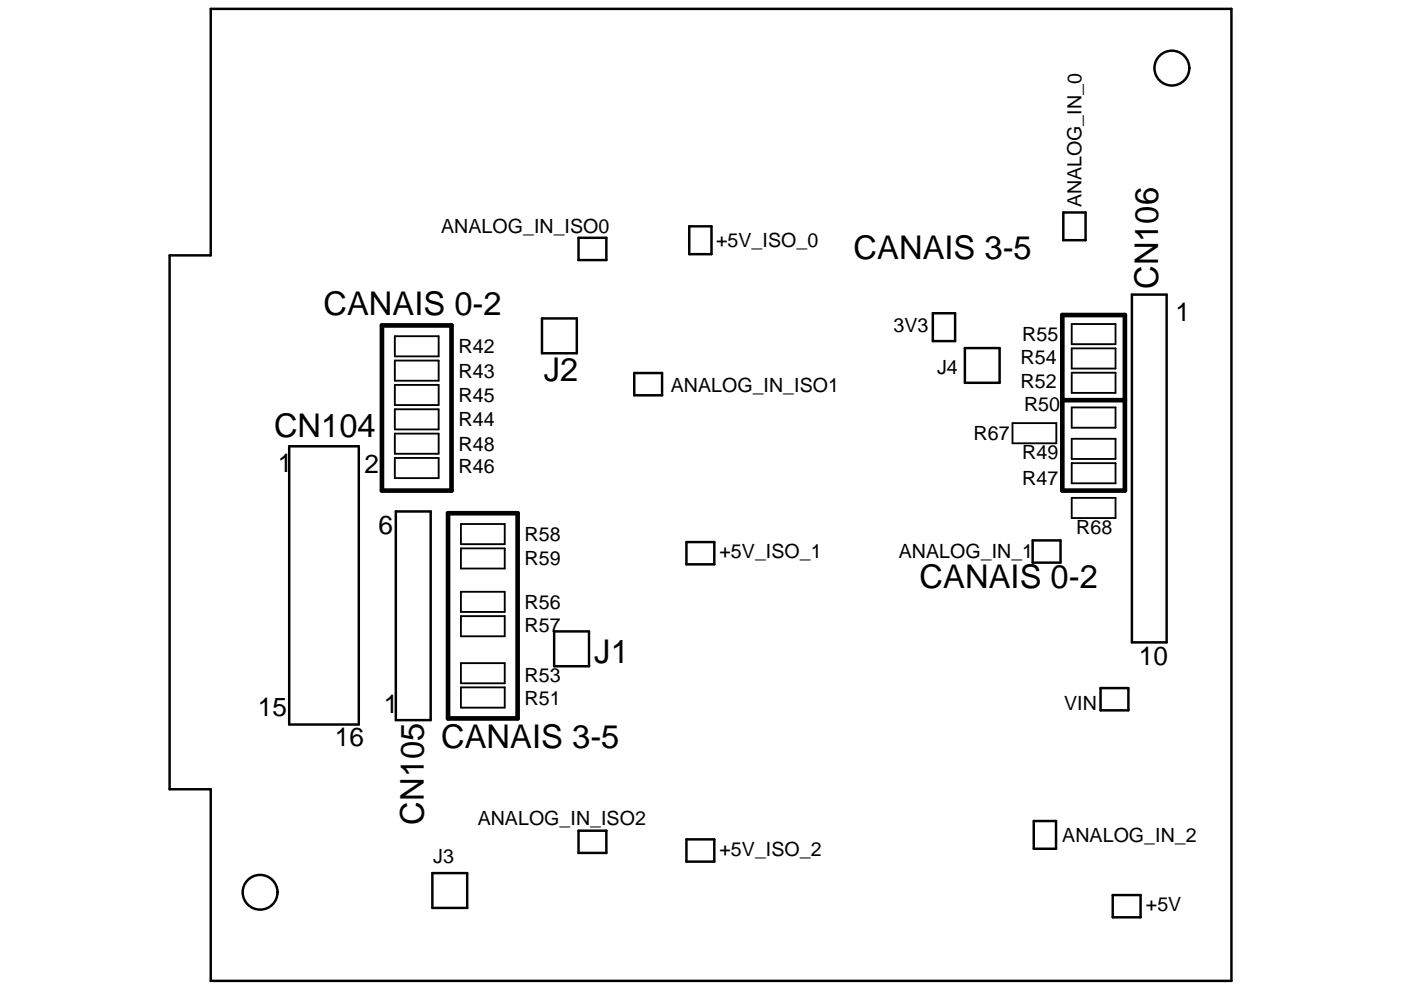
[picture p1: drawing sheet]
<svg xmlns="http://www.w3.org/2000/svg" width="297mm" height="210mm" viewBox="0 0 297 210" stroke-linecap="round" stroke-linejoin="round" font-family="sans-serif">
<g fill="none" stroke="#000" stroke-width=".39">
<path d="M83.7 71.3h9.3v4.3h-9.3zM83.7 76.5h9.3v4.3h-9.3zM227.2 68.7h9.3v4.3h-9.3zM227.2 73.9h9.3v4.3h-9.3zM227.2 79.1h9.3v4.2h-9.3zM83.7 81.6h9.3v4.3h-9.3zM83.7 86.8h9.3v4.3h-9.3zM83.7 92h9.3v4.2h-9.3zM83.7 97.1h9.3v4.3h-9.3zM214.7 89.7h9.3v4.3h-9.3zM227.2 86.4h9.3v4.3h-9.3zM227.2 93.1h9.3v4.2h-9.3z"/>
<path d="M227.2 98.2h9.3v4.3h-9.3zM97.7 111.1h9.3v4.3h-9.3zM97.7 116.3h9.3v4.3h-9.3zM227.2 105.6h9.3v4.3h-9.3zM97.7 125.5h9.3v4.3h-9.3zM97.7 130.7h9.3v4.3h-9.3zM97.7 140.7h9.3v4.2h-9.3zM97.7 145.8h9.3v4.3h-9.3z"/>
</g>
<g fill="none" stroke="#000" stroke-width=".52">
<path d="M44.7 1.9h216.4v206.1h-216.4v-40.6h-8.7v-113.2h8.7zM122.7 50.4h5.9v4.8h-5.9zM146.1 48h4.8v5.9h-4.8zM225.4 45.1h4.8v5.8h-4.8zM114.9 67.5h7.4v7.4h-7.4zM134.5 79.1h5.9v4.7h-5.9zM197.8 66.4h4.7v5.9h-4.7zM204.6 73.8h7.3v7.4h-7.3zM240 62.5h7.4v73.7h-7.4zM61.3 94.7h14.8v59h-14.8zM83.9 108.5h7.4v44.2h-7.4zM145.5 115h5.9v4.7h-5.9z"/>
<path d="M218.9 114.6h6v4.7h-6zM117.5 133.9h7.4v7.4h-7.4zM233.3 145.9h5.9v4.8h-5.9zM122.7 176.2h5.9v4.7h-5.9zM145.5 178h5.9v4.8h-5.9zM219.2 174.1h4.7v5.9h-4.7zM91.7 185.2h7.4v7.4h-7.4zM235.9 189.8h5.9v4.8h-5.9z"/>
<circle cx="248.5" cy="14.4" r="3.7"/>
<circle cx="55.2" cy="189.2" r="3.7"/>
</g>
<path d="M81 69h14.7v35.1h-14.7zM225.2 66.8h13.3v37.3h-13.3zM225.2 84.9h13.3M95 108.9h14.7v43.5h-14.7z" fill="none" stroke="#000" stroke-width=".98"/>
<g font-size="6.9">
<text x="181" y="55">CANAIS 3-5</text>
<text x="245.5" y="61.3" transform="rotate(-90 245.5 61.3)">CN106</text>
<text x="68.6" y="66.8">CANAIS 0-2</text>
<text x="115.3" y="80.8">J2</text>
<text x="58.1" y="92.6">CN104</text>
<text x="195" y="124.7">CANAIS 0-2</text>
<text x="126" y="140.6">J1</text>
<text x="93.5" y="158.6">CANAIS 3-5</text>
<text x="89.8" y="174.9" transform="rotate(-90 89.8 174.9)">CN105</text>
</g>
<g font-size="5.5">
<text x="249.2" y="68">1</text>
<text x="58.9" y="100.1">1</text>
<text x="77.3" y="100.4">2</text>
<text x="80.2" y="113.3">6</text>
<text x="241.5" y="140.9">10</text>
<text x="54.7" y="151.8">15</text>
<text x="81.4" y="151.3">1</text>
<text x="71" y="158.3">16</text>
</g>
<g font-size="4.2">
<text x="229.3" y="44" transform="rotate(-90 229.3 44)">ANALOG_IN_0</text>
<text x="93.5" y="49.5">ANALOG_IN_ISO0</text>
<text x="151.8" y="52.5">+5V_ISO_0</text>
<text x="189.4" y="70.5">3V3</text>
<text x="97.2" y="74.9">R42</text>
<text x="216.4" y="77.2">R54</text>
<text x="216.7" y="72.3">R55</text>
<text x="97.2" y="80.1">R43</text>
<text x="142.2" y="83.1">ANALOG_IN_ISO1</text>
<text x="198.7" y="79.4">J4</text>
<text x="216.4" y="82.3">R52</text>
<text x="97.2" y="85.3">R45</text>
<text x="217.1" y="87.1">R50</text>
<text x="97.2" y="95.6">R48</text>
<text x="97.2" y="90.4">R44</text>
<text x="206.4" y="93.4">R67</text>
<text x="97.2" y="100.4">R46</text>
<text x="216.7" y="97.4">R49</text>
<text x="216.7" y="103">R47</text>
<text x="228.2" y="113.3">R68</text>
<text x="111.2" y="119.9">R59</text>
<text x="111.2" y="114.8">R58</text>
<text x="152.5" y="118.4">+5V_ISO_1</text>
<text x="190.6" y="118.4">ANALOG_IN_1</text>
<text x="111.2" y="129.1">R56</text>
<text x="111.2" y="133.9">R57</text>
<text x="111.2" y="149.4">R51</text>
<text x="111.2" y="144.6">R53</text>
<text x="225.6" y="150.5">VIN</text>
<text x="101.3" y="174.9">ANALOG_IN_ISO2</text>
<text x="225.2" y="178.6">ANALOG_IN_2</text>
<text x="91.9" y="182.9">J3</text>
<text x="152.5" y="181.5">+5V_ISO_2</text>
<text x="242.9" y="193.3">+5V</text>
</g>
</svg>
